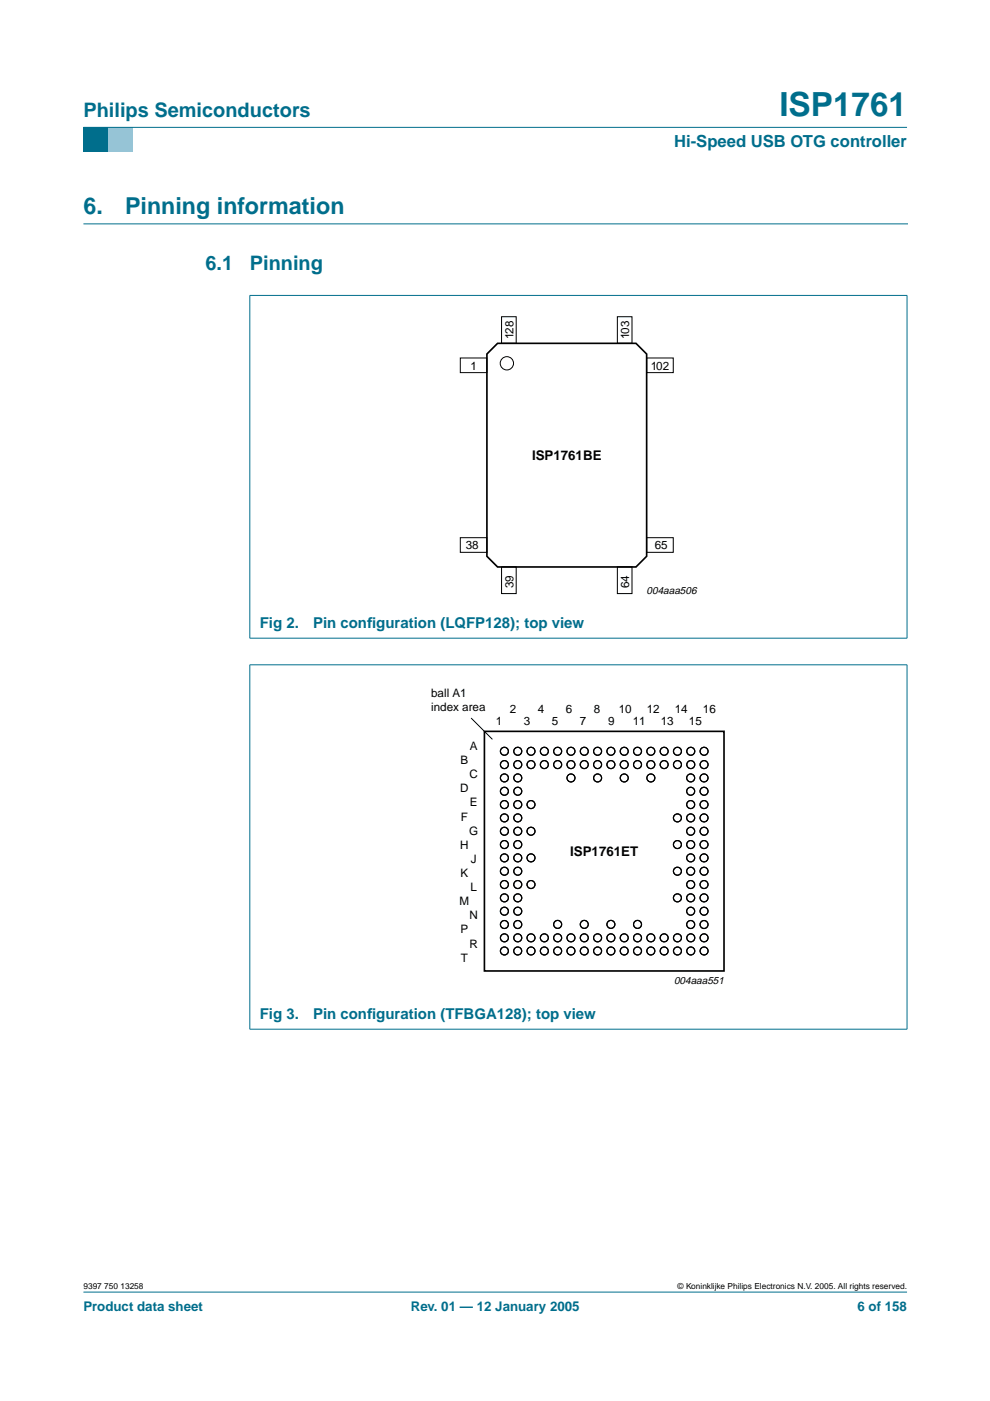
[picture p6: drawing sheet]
<svg xmlns="http://www.w3.org/2000/svg" width="210mm" height="297mm" viewBox="0 0 210 297" stroke-linecap="round" stroke-linejoin="round" font-family="sans-serif">
<path d="M17.7 273.9h174.6z" fill="#006e8c" stroke="#006e8c" stroke-width=".21"/>
<path d="M17.7 27h5.3v5.3h-5.3z" fill-rule="evenodd" fill="#006e8c"/>
<path d="M23 27h5.3v5.3h-5.3z" fill-rule="evenodd" fill="#96c4d6"/>
<g fill="#006e8c" stroke="#006e8c" stroke-width=".21">
<path d="M17.7 27h174.6z"/>
<path d="M53 62.7v72.6z"/>
<path d="M192.3 62.7v72.6z"/>
<path d="M52.9 62.6h139.5z"/>
<path d="M52.9 135.3h139.5z"/>
<path d="M53 141v77.2z"/>
<path d="M192.3 141v77.2z"/>
<path d="M52.9 141h139.5z"/>
<path d="M52.9 218.2h139.5z"/>
</g>
<path d="M17.7 47.5h174.7" fill="none" stroke="#006e8c" stroke-width=".21"/>
<g fill="none" stroke="#000" stroke-width=".21">
<path d="M97.6 75.9h5.6v3.1h-5.6zM106.3 67.2h3.1v5.6h-3.1zM130.9 67.2h3.1v5.6h-3.1zM137.1 75.9h5.6v3.1h-5.6zM97.6 114h5.6v3.1h-5.6zM137.1 114h5.6v3.1h-5.6zM106.3 120.2h3.1v5.7h-3.1zM130.9 120.2h3.1v5.7h-3.1zM99.9 152.2l4.5 4.6"/>
<circle cx="107.5" cy="77" r="1.41"/>
</g>
<path d="M105.5 72.8h29.3l2.3 2.3v42.8l-2.3 2.3h-29.3l-2.3-2.3v-42.8zM102.7 155.1h50.8v50.8h-50.8z" fill="none" stroke="#000" stroke-width=".35"/>
<g fill="none" stroke="#000" stroke-width=".25">
<circle cx="106.9" cy="159.3" r=".84"/>
<circle cx="109.8" cy="159.3" r=".84"/>
<circle cx="112.6" cy="159.3" r=".84"/>
<circle cx="115.4" cy="159.3" r=".84"/>
<circle cx="118.2" cy="159.3" r=".84"/>
<circle cx="121.1" cy="159.3" r=".84"/>
<circle cx="123.9" cy="159.3" r=".84"/>
<circle cx="126.7" cy="159.3" r=".84"/>
<circle cx="129.5" cy="159.3" r=".84"/>
<circle cx="132.3" cy="159.3" r=".84"/>
<circle cx="135.2" cy="159.3" r=".84"/>
<circle cx="138" cy="159.3" r=".84"/>
<circle cx="140.8" cy="159.3" r=".84"/>
<circle cx="143.6" cy="159.3" r=".84"/>
<circle cx="146.5" cy="159.3" r=".84"/>
<circle cx="149.3" cy="159.3" r=".84"/>
<circle cx="106.9" cy="176.2" r=".84"/>
<circle cx="106.9" cy="164.9" r=".84"/>
<circle cx="106.9" cy="179.1" r=".84"/>
<circle cx="106.9" cy="170.6" r=".84"/>
<circle cx="106.9" cy="173.4" r=".84"/>
<circle cx="106.9" cy="162.1" r=".84"/>
<circle cx="106.9" cy="167.8" r=".84"/>
<circle cx="109.8" cy="176.2" r=".84"/>
<circle cx="109.8" cy="164.9" r=".84"/>
<circle cx="109.8" cy="179.1" r=".84"/>
<circle cx="109.8" cy="170.6" r=".84"/>
<circle cx="109.8" cy="173.4" r=".84"/>
<circle cx="109.8" cy="162.1" r=".84"/>
<circle cx="109.8" cy="167.8" r=".84"/>
<circle cx="112.6" cy="176.2" r=".84"/>
<circle cx="112.6" cy="170.6" r=".84"/>
<circle cx="112.6" cy="162.1" r=".84"/>
<circle cx="115.4" cy="162.1" r=".84"/>
<circle cx="118.2" cy="162.1" r=".84"/>
<circle cx="121.1" cy="162.1" r=".84"/>
<circle cx="121.1" cy="164.9" r=".84"/>
<circle cx="123.9" cy="162.1" r=".84"/>
<circle cx="126.7" cy="162.1" r=".84"/>
<circle cx="126.7" cy="164.9" r=".84"/>
<circle cx="129.5" cy="162.1" r=".84"/>
<circle cx="132.3" cy="162.1" r=".84"/>
<circle cx="132.4" cy="164.9" r=".84"/>
<circle cx="135.2" cy="162.1" r=".84"/>
<circle cx="138" cy="162.1" r=".84"/>
<circle cx="138" cy="164.9" r=".84"/>
<circle cx="140.8" cy="162.1" r=".84"/>
<circle cx="143.6" cy="179.1" r=".84"/>
<circle cx="143.6" cy="173.4" r=".84"/>
<circle cx="143.6" cy="162.1" r=".84"/>
<circle cx="146.4" cy="164.9" r=".84"/>
<circle cx="146.4" cy="176.2" r=".84"/>
<circle cx="146.4" cy="179.1" r=".84"/>
<circle cx="146.4" cy="170.6" r=".84"/>
<circle cx="146.4" cy="173.4" r=".84"/>
<circle cx="146.4" cy="167.8" r=".84"/>
<circle cx="146.5" cy="162.1" r=".84"/>
<circle cx="149.3" cy="176.2" r=".84"/>
<circle cx="149.3" cy="164.9" r=".84"/>
<circle cx="149.3" cy="179.1" r=".84"/>
<circle cx="149.3" cy="170.6" r=".84"/>
<circle cx="149.3" cy="173.4" r=".84"/>
<circle cx="149.3" cy="167.8" r=".84"/>
<circle cx="149.3" cy="162.1" r=".84"/>
<circle cx="106.9" cy="196" r=".84"/>
<circle cx="106.9" cy="181.9" r=".84"/>
<circle cx="106.9" cy="198.8" r=".84"/>
<circle cx="106.9" cy="187.5" r=".84"/>
<circle cx="106.9" cy="184.7" r=".84"/>
<circle cx="106.9" cy="190.4" r=".84"/>
<circle cx="106.9" cy="193.2" r=".84"/>
<circle cx="109.8" cy="196" r=".84"/>
<circle cx="109.8" cy="181.9" r=".84"/>
<circle cx="109.8" cy="198.8" r=".84"/>
<circle cx="109.8" cy="187.5" r=".84"/>
<circle cx="109.8" cy="184.7" r=".84"/>
<circle cx="109.8" cy="190.4" r=".84"/>
<circle cx="109.8" cy="193.2" r=".84"/>
<circle cx="112.6" cy="181.9" r=".84"/>
<circle cx="112.6" cy="198.8" r=".84"/>
<circle cx="112.6" cy="187.5" r=".84"/>
<circle cx="115.4" cy="198.8" r=".84"/>
<circle cx="118.2" cy="198.8" r=".84"/>
<circle cx="118.2" cy="196" r=".84"/>
<circle cx="121.1" cy="198.8" r=".84"/>
<circle cx="123.9" cy="198.8" r=".84"/>
<circle cx="123.9" cy="196" r=".84"/>
<circle cx="126.7" cy="198.8" r=".84"/>
<circle cx="129.5" cy="198.8" r=".84"/>
<circle cx="129.5" cy="196" r=".84"/>
<circle cx="132.3" cy="198.8" r=".84"/>
<circle cx="135.2" cy="198.8" r=".84"/>
<circle cx="135.2" cy="196" r=".84"/>
<circle cx="138" cy="198.8" r=".84"/>
<circle cx="140.8" cy="198.8" r=".84"/>
<circle cx="143.6" cy="184.7" r=".84"/>
<circle cx="143.6" cy="190.4" r=".84"/>
<circle cx="143.6" cy="198.8" r=".84"/>
<circle cx="146.4" cy="196" r=".84"/>
<circle cx="146.4" cy="181.9" r=".84"/>
<circle cx="146.4" cy="187.5" r=".84"/>
<circle cx="146.4" cy="184.7" r=".84"/>
<circle cx="146.4" cy="190.4" r=".84"/>
<circle cx="146.4" cy="193.2" r=".84"/>
<circle cx="146.5" cy="198.8" r=".84"/>
<circle cx="149.3" cy="196" r=".84"/>
<circle cx="149.3" cy="181.9" r=".84"/>
<circle cx="149.3" cy="187.5" r=".84"/>
<circle cx="149.3" cy="184.7" r=".84"/>
<circle cx="149.3" cy="190.4" r=".84"/>
<circle cx="149.3" cy="193.2" r=".84"/>
<circle cx="149.3" cy="198.8" r=".84"/>
<circle cx="106.9" cy="201.6" r=".84"/>
<circle cx="109.8" cy="201.6" r=".84"/>
<circle cx="112.6" cy="201.6" r=".84"/>
<circle cx="115.4" cy="201.6" r=".84"/>
<circle cx="118.2" cy="201.6" r=".84"/>
<circle cx="121.1" cy="201.6" r=".84"/>
<circle cx="123.9" cy="201.6" r=".84"/>
<circle cx="126.7" cy="201.6" r=".84"/>
<circle cx="129.5" cy="201.6" r=".84"/>
<circle cx="132.3" cy="201.6" r=".84"/>
<circle cx="135.2" cy="201.6" r=".84"/>
<circle cx="138" cy="201.6" r=".84"/>
<circle cx="140.8" cy="201.6" r=".84"/>
<circle cx="143.6" cy="201.6" r=".84"/>
<circle cx="146.5" cy="201.6" r=".84"/>
<circle cx="149.3" cy="201.6" r=".84"/>
</g>
<text font-size="7.1" fill="#006e8c" x="165.2" y="24.7">ISP1761</text>
<g font-size="4.9" fill="#006e8c">
<text x="17.7" y="45.5">6.</text>
<text x="26.5" y="45.5">Pinning information</text>
</g>
<g font-size="4.2" fill="#006e8c">
<text x="17.7" y="24.9">Philips Semiconductors</text>
<text x="43.6" y="57.3">6.1</text>
<text x="53" y="57.3">Pinning</text>
</g>
<text font-size="3.5" fill="#006e8c" x="142.9" y="31.1">Hi-Speed USB OTG controller</text>
<g font-size="3.2" fill="#006e8c">
<text x="55.1" y="133.2">Fig 2.</text>
<text x="66.4" y="133.2">Pin conf</text>
<text x="77.8" y="133.2">iguration (LQFP128); top view</text>
<text x="55.1" y="216.1">Fig 3.</text>
<text x="66.4" y="216.1">Pin conf</text>
<text x="77.8" y="216.1">iguration (TFBGA128); top view</text>
</g>
<g font-size="2.8">
<text x="112.8" y="97.6">ISP1761BE</text>
<text x="120.9" y="181.6">ISP1761ET</text>
</g>
<g font-size="2.8" fill="#006e8c">
<text x="17.7" y="278">Product data sheet</text>
<text x="87.1" y="278">Rev. 01 — 12 January 2005</text>
<text x="181.8" y="278">6 of 158</text>
</g>
<g font-size="2.5">
<text x="108.8" y="71.9" transform="rotate(-90 108.8 71.9)">128</text>
<text x="133.4" y="71.9" transform="rotate(-90 133.4 71.9)">103</text>
<text x="99.7" y="78.4">1</text>
<text x="138" y="78.4">102</text>
<text x="98.8" y="116.5">38</text>
<text x="138.8" y="116.5">65</text>
<text x="108.8" y="124.7" transform="rotate(-90 108.8 124.7)">39</text>
<text x="133.4" y="124.7" transform="rotate(-90 133.4 124.7)">64</text>
<text x="91.4" y="147.7">ball A1</text>
<text x="91.4" y="150.7">index area</text>
<text x="105.1" y="153.7">1</text>
<text x="108.1" y="151.1">2</text>
<text x="111.1" y="153.7">3</text>
<text x="114" y="151.1">4</text>
<text x="117" y="153.7">5</text>
<text x="120" y="151.1">6</text>
<text x="123" y="153.7">7</text>
<text x="125.9" y="151.1">8</text>
<text x="128.9" y="153.7">9</text>
<text x="131.2" y="151.1">10</text>
<text x="134.2" y="153.7">11</text>
<text x="137.1" y="151.1">12</text>
<text x="140.1" y="153.7">13</text>
<text x="143.1" y="151.1">14</text>
<text x="146.1" y="153.7">15</text>
<text x="149" y="151.1">16</text>
<text x="99.6" y="159">A</text>
<text x="97.6" y="168">D</text>
<text x="97.7" y="162">B</text>
<text x="99.6" y="165">C</text>
<text x="97.7" y="174">F</text>
<text x="99.6" y="171">E</text>
<text x="97.6" y="180">H</text>
<text x="99.5" y="177">G</text>
<text x="97.7" y="185.9">K</text>
<text x="99.8" y="182.9">J</text>
<text x="97.4" y="191.9">M</text>
<text x="99.8" y="188.9">L</text>
<text x="97.7" y="197.9">P</text>
<text x="99.6" y="194.9">N</text>
<text x="97.7" y="203.9">T</text>
<text x="99.6" y="200.9">R</text>
</g>
<g font-size="2.2">
<text x="137.1" y="125.9">004aaa506</text>
<text x="142.9" y="208.7">004aaa551</text>
</g>
<g font-size="1.8">
<text x="17.7" y="273.4">9397 750 13258</text>
<text x="143.7" y="273.4">© Koninklijke Philips Electronics N.V. 2005. All rights reserved.</text>
</g>
</svg>
